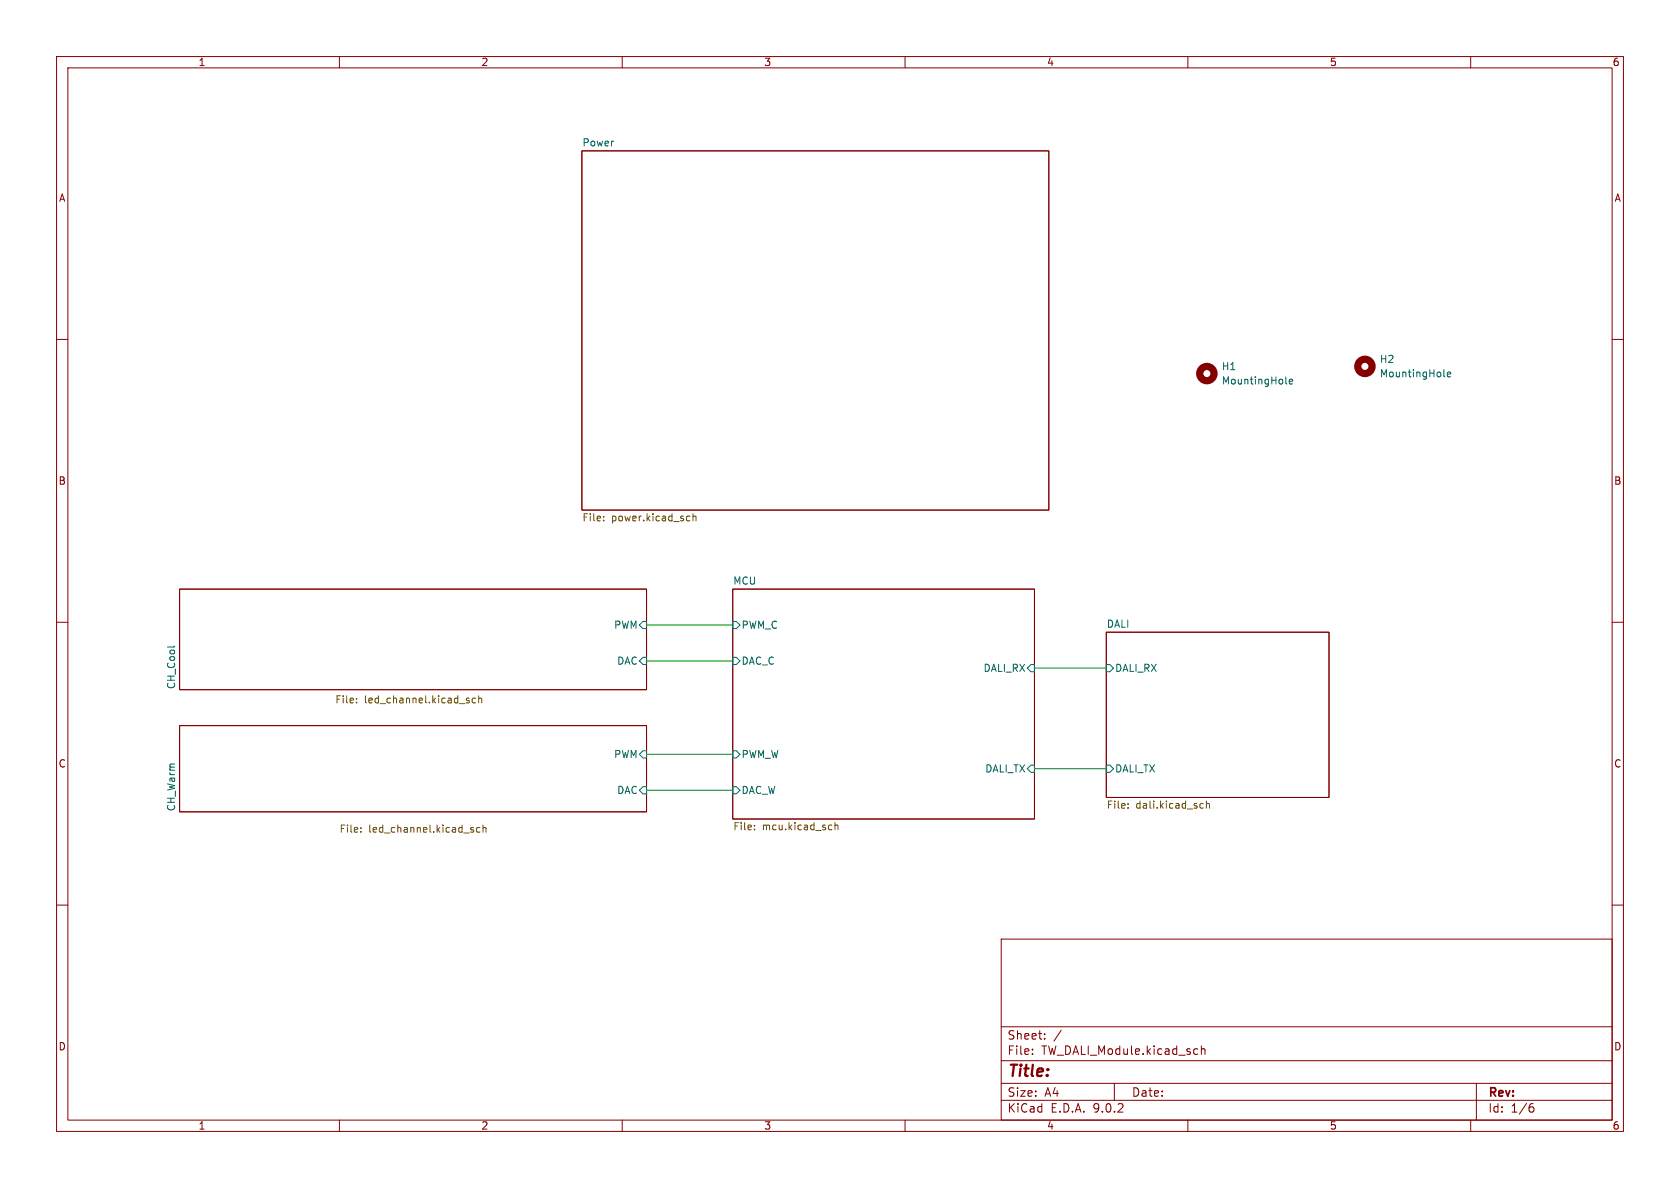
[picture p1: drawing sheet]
(kicad_sch
 (version 20250114)
 (generator "eeschema")
 (generator_version "9.0")
 (paper "A4")
 (lib_symbols
  (symbol "Mechanical:MountingHole"
   (pin_names
    (offset 1.016)) (exclude_from_sim no) (in_bom no) (on_board yes)
   (property "Reference" "H" (at 0 5.08 0) (effects (font (size 1.27 1.27))))
   (property "Value" "MountingHole" (at 0 3.175 0) (effects (font (size 1.27 1.27))))
   (property "Footprint" "" (at 0 0 0) (effects (font (size 1.27 1.27)) (hide yes)))
   (property "Datasheet" "~" (at 0 0 0) (effects (font (size 1.27 1.27)) (hide yes)))
   (property "Description" "Mounting Hole without connection" (at 0 0 0) (effects (font (size 1.27 1.27)) (hide yes)))
   (symbol "MountingHole_0_1"
    (circle (center 0 0) (radius 1.27) (stroke (width 1.27) (type default)) (fill (type none))))
   (embedded_fonts no)))
 (wire
  (pts (xy 182.88 135.89) (xy 195.58 135.89))
  (stroke (width 0) (type default)))
 (wire
  (pts (xy 114.3 116.84) (xy 129.54 116.84))
  (stroke (width 0) (type default)))
 (wire
  (pts (xy 114.3 110.49) (xy 129.54 110.49))
  (stroke (width 0) (type default)))
 (wire
  (pts (xy 114.3 133.35) (xy 129.54 133.35))
  (stroke (width 0) (type default)))
 (wire
  (pts (xy 182.88 118.11) (xy 195.58 118.11))
  (stroke (width 0) (type default)))
 (wire
  (pts (xy 114.3 139.7) (xy 129.54 139.7))
  (stroke (width 0) (type default)))
 (symbol
  (lib_id "Mechanical:MountingHole")
  (at 213.36 66.04 0)
  (unit 1)
  (exclude_from_sim no)
  (in_bom no)
  (on_board yes)
  (dnp no)
  (fields_autoplaced yes)
  (property "Reference" "H1" (at 215.9 64.7699 0) (effects (font (size 1.27 1.27)) (justify left)))
  (property "Value" "MountingHole" (at 215.9 67.3099 0) (effects (font (size 1.27 1.27)) (justify left)))
  (property "Footprint" "MountingHole:MountingHole_3.2mm_M3" (at 213.36 66.04 0) (effects (font (size 1.27 1.27)) (hide yes)))
  (property "Datasheet" "~" (at 213.36 66.04 0) (effects (font (size 1.27 1.27)) (hide yes)))
  (property "Description" "Mounting Hole without connection" (at 213.36 66.04 0) (effects (font (size 1.27 1.27)) (hide yes))))
 (symbol
  (lib_id "Mechanical:MountingHole")
  (at 241.3 64.77 0)
  (unit 1)
  (exclude_from_sim no)
  (in_bom no)
  (on_board yes)
  (dnp no)
  (fields_autoplaced yes)
  (property "Reference" "H2" (at 243.84 63.4999 0) (effects (font (size 1.27 1.27)) (justify left)))
  (property "Value" "MountingHole" (at 243.84 66.0399 0) (effects (font (size 1.27 1.27)) (justify left)))
  (property "Footprint" "MountingHole:MountingHole_3.2mm_M3" (at 241.3 64.77 0) (effects (font (size 1.27 1.27)) (hide yes)))
  (property "Datasheet" "~" (at 241.3 64.77 0) (effects (font (size 1.27 1.27)) (hide yes)))
  (property "Description" "Mounting Hole without connection" (at 241.3 64.77 0) (effects (font (size 1.27 1.27)) (hide yes))))
 (sheet
  (at 31.75 104.14)
  (size 82.55 17.78)
  (exclude_from_sim no)
  (in_bom yes)
  (on_board yes)
  (dnp no)
  (stroke (width 0.1524) (type solid))
  (fill (color 0 0 0 0.0000))
  (property "Sheetname" "CH_Cool" (at 31.0384 121.92 90) (effects (font (size 1.27 1.27)) (justify left bottom)))
  (property "Sheetfile" "led_channel.kicad_sch" (at 59.182 122.936 0) (effects (font (size 1.27 1.27)) (justify left top)))
  (pin "DAC" input (at 114.3 116.84 0) (effects (font (size 1.27 1.27)) (justify right)))
  (pin "PWM" input (at 114.3 110.49 0) (effects (font (size 1.27 1.27)) (justify right))))
 (sheet
  (at 195.58 111.76)
  (size 39.37 29.21)
  (exclude_from_sim no)
  (in_bom yes)
  (on_board yes)
  (dnp no)
  (fields_autoplaced yes)
  (stroke (width 0.1524) (type solid))
  (fill (color 0 0 0 0.0000))
  (property "Sheetname" "DALI" (at 195.58 111.0484 0) (effects (font (size 1.27 1.27)) (justify left bottom)))
  (property "Sheetfile" "dali.kicad_sch" (at 195.58 141.5546 0) (effects (font (size 1.27 1.27)) (justify left top)))
  (pin "DALI_RX" input (at 195.58 118.11 180) (effects (font (size 1.27 1.27)) (justify left)))
  (pin "DALI_TX" input (at 195.58 135.89 180) (effects (font (size 1.27 1.27)) (justify left))))
 (sheet
  (at 129.54 104.14)
  (size 53.34 40.64)
  (exclude_from_sim no)
  (in_bom yes)
  (on_board yes)
  (dnp no)
  (fields_autoplaced yes)
  (stroke (width 0.1524) (type solid))
  (fill (color 0 0 0 0.0000))
  (property "Sheetname" "MCU" (at 129.54 103.4284 0) (effects (font (size 1.27 1.27)) (justify left bottom)))
  (property "Sheetfile" "mcu.kicad_sch" (at 129.54 145.3646 0) (effects (font (size 1.27 1.27)) (justify left top)))
  (pin "DAC_C" input (at 129.54 116.84 180) (effects (font (size 1.27 1.27)) (justify left)))
  (pin "DAC_W" input (at 129.54 139.7 180) (effects (font (size 1.27 1.27)) (justify left)))
  (pin "DALI_RX" input (at 182.88 118.11 0) (effects (font (size 1.27 1.27)) (justify right)))
  (pin "DALI_TX" input (at 182.88 135.89 0) (effects (font (size 1.27 1.27)) (justify right)))
  (pin "PWM_C" input (at 129.54 110.49 180) (effects (font (size 1.27 1.27)) (justify left)))
  (pin "PWM_W" input (at 129.54 133.35 180) (effects (font (size 1.27 1.27)) (justify left))))
 (sheet
  (at 102.87 26.67)
  (size 82.55 63.5)
  (exclude_from_sim no)
  (in_bom yes)
  (on_board yes)
  (dnp no)
  (fields_autoplaced yes)
  (stroke (width 0.1524) (type solid))
  (fill (color 0 0 0 0.0000))
  (property "Sheetname" "Power" (at 102.87 25.9584 0) (effects (font (size 1.27 1.27)) (justify left bottom)))
  (property "Sheetfile" "power.kicad_sch" (at 102.87 90.7546 0) (effects (font (size 1.27 1.27)) (justify left top))))
 (sheet
  (at 31.75 128.27)
  (size 82.55 15.24)
  (exclude_from_sim no)
  (in_bom yes)
  (on_board yes)
  (dnp no)
  (stroke (width 0.1524) (type solid))
  (fill (color 0 0 0 0.0000))
  (property "Sheetname" "CH_Warm" (at 31.0384 143.51 90) (effects (font (size 1.27 1.27)) (justify left bottom)))
  (property "Sheetfile" "led_channel.kicad_sch" (at 59.944 145.796 0) (effects (font (size 1.27 1.27)) (justify left top)))
  (pin "DAC" input (at 114.3 139.7 0) (effects (font (size 1.27 1.27)) (justify right)))
  (pin "PWM" input (at 114.3 133.35 0) (effects (font (size 1.27 1.27)) (justify right))))
 (sheet_instances
  (path ""
   (page "1")))
 (embedded_fonts no))
